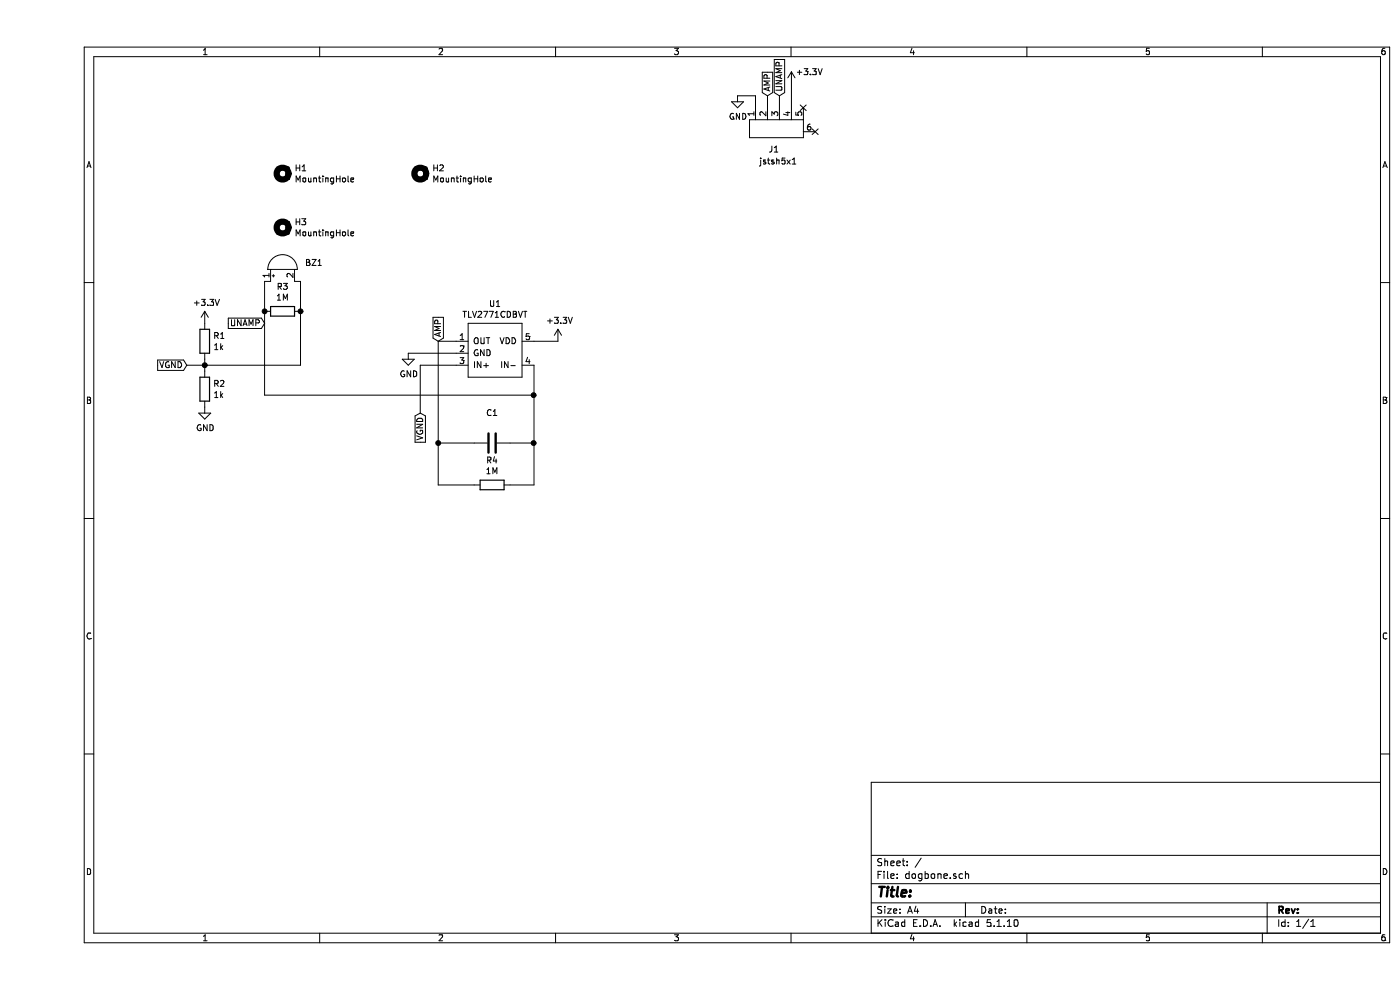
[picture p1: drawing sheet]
EESchema Schematic File Version 4
EELAYER 30 0
EELAYER END
$Descr A4 11693 8268
encoding utf-8
Sheet 1 1
Title ""
Date ""
Rev ""
Comp ""
Comment1 ""
Comment2 ""
Comment3 ""
Comment4 ""
$EndDescr
$Comp
L Mechanical:MountingHole H1
U 1 1
P 2050 1450
F 0 "H1" H 2150 1496 50  0000 L CNN
F 1 "MountingHole" H 2150 1405 50  0000 L CNN
F 2 "exocam_charge_amp:mount_hole_2.5mm" H 2050 1450 50  0001 C CNN
F 3 "~" H 2050 1450 50  0001 C CNN
	1    2050 1450
	1    0    0    -1  
$EndComp
$Comp
L Mechanical:MountingHole H2
U 1 1
P 3200 1450
F 0 "H2" H 3300 1496 50  0000 L CNN
F 1 "MountingHole" H 3300 1405 50  0000 L CNN
F 2 "exocam_charge_amp:mount_hole_2.5mm" H 3200 1450 50  0001 C CNN
F 3 "~" H 3200 1450 50  0001 C CNN
	1    3200 1450
	1    0    0    -1  
$EndComp
$Comp
L Mechanical:MountingHole H3
U 1 1
P 2050 1900
F 0 "H3" H 2150 1946 50  0000 L CNN
F 1 "MountingHole" H 2150 1855 50  0000 L CNN
F 2 "exocam_charge_amp:mount_hole_2.5mm" H 2050 1900 50  0001 C CNN
F 3 "~" H 2050 1900 50  0001 C CNN
	1    2050 1900
	1    0    0    -1  
$EndComp
$Comp
L Device:R R1
U 1 1
P 1400 2850
F 0 "R1" H 1470 2896 50  0000 L CNN
F 1 "1k" H 1470 2805 50  0000 L CNN
F 2 "exocam_charge_amp:0603_R" V 1330 2850 50  0001 C CNN
F 3 "~" H 1400 2850 50  0001 C CNN
	1    1400 2850
	1    0    0    -1  
$EndComp
$Comp
L Device:R R2
U 1 1
P 1400 3250
F 0 "R2" H 1470 3296 50  0000 L CNN
F 1 "1k" H 1470 3205 50  0000 L CNN
F 2 "exocam_charge_amp:0603_R" V 1330 3250 50  0001 C CNN
F 3 "~" H 1400 3250 50  0001 C CNN
	1    1400 3250
	1    0    0    -1  
$EndComp
Wire Wire Line
	1400 3000 1400 3050
Connection ~ 1400 3050
Wire Wire Line
	1400 3050 1400 3100
Text GLabel 1250 3050 0    50   Input ~ 0
VGND
$Comp
L exocam_charge_amp-cache:+3.3V #PWR0101
U 1 1
P 1400 2700
F 0 "#PWR0101" H 1400 2550 50  0001 C CNN
F 1 "+3.3V" H 1415 2873 50  0000 C CNN
F 2 "" H 1400 2700 50  0001 C CNN
F 3 "" H 1400 2700 50  0001 C CNN
	1    1400 2700
	1    0    0    -1  
$EndComp
$Comp
L power:GND #PWR0102
U 1 1
P 1400 3400
F 0 "#PWR0102" H 1400 3150 50  0001 C CNN
F 1 "GND" H 1405 3227 50  0000 C CNN
F 2 "" H 1400 3400 50  0001 C CNN
F 3 "" H 1400 3400 50  0001 C CNN
	1    1400 3400
	1    0    0    -1  
$EndComp
$Comp
L exocam_charge_amp:TLV2771CDBVT U1
U 1 1
P 3800 2750
F 0 "U1" H 3825 2965 50  0000 C CNN
F 1 "TLV2771CDBVT" H 3825 2874 50  0000 C CNN
F 2 "exocam_charge_amp:TLV2271DBV" H 3800 2750 50  0001 C CNN
F 3 "" H 3800 2750 50  0001 C CNN
	1    3800 2750
	1    0    0    -1  
$EndComp
$Comp
L exocam_charge_amp-cache:+3.3V #PWR0103
U 1 1
P 4350 2850
F 0 "#PWR0103" H 4350 2700 50  0001 C CNN
F 1 "+3.3V" H 4365 3023 50  0000 C CNN
F 2 "" H 4350 2850 50  0001 C CNN
F 3 "" H 4350 2850 50  0001 C CNN
	1    4350 2850
	1    0    0    -1  
$EndComp
Wire Wire Line
	4150 2850 4350 2850
Wire Wire Line
	1250 3050 1400 3050
$Comp
L Device:Buzzer BZ1
U 1 1
P 2050 2250
F 0 "BZ1" V 2101 2063 50  0000 R CNN
F 1 "Buzzer" V 2010 2063 50  0001 R CNN
F 2 "exocam_charge_amp:piezo_buzzer_alt" V 2025 2350 50  0001 C CNN
F 3 "~" V 2025 2350 50  0001 C CNN
	1    2050 2250
	0    -1   -1   0   
$EndComp
$Comp
L Device:R R3
U 1 1
P 2050 2600
F 0 "R3" V 1843 2600 50  0000 C CNN
F 1 "1M" V 1934 2600 50  0000 C CNN
F 2 "exocam_charge_amp:0603_R" V 1980 2600 50  0001 C CNN
F 3 "~" H 2050 2600 50  0001 C CNN
	1    2050 2600
	0    1    1    0   
$EndComp
Wire Wire Line
	1900 2350 1900 2600
Wire Wire Line
	1950 2350 1900 2350
Wire Wire Line
	2200 2600 2200 2350
Wire Wire Line
	2200 2350 2150 2350
Wire Wire Line
	2200 3050 2200 2600
Wire Wire Line
	1400 3050 2200 3050
Connection ~ 2200 2600
Wire Wire Line
	1900 2600 1900 3300
Wire Wire Line
	1900 3300 4150 3300
Wire Wire Line
	4150 3300 4150 3050
Connection ~ 1900 2600
$Comp
L Device:C C1
U 1 1
P 3800 3700
F 0 "C1" V 3548 3700 50  0000 C CNN
F 1 "5pF" V 3639 3700 50  0001 C CNN
F 2 "exocam_charge_amp:0603_R" H 3838 3550 50  0001 C CNN
F 3 "~" H 3800 3700 50  0001 C CNN
	1    3800 3700
	0    1    1    0   
$EndComp
Wire Wire Line
	3950 3700 4150 3700
Wire Wire Line
	4150 3700 4150 3300
Connection ~ 4150 3300
Wire Wire Line
	3650 3700 3350 3700
Wire Wire Line
	3350 3700 3350 2850
Wire Wire Line
	3350 2850 3500 2850
$Comp
L Device:R R4
U 1 1
P 3800 4050
F 0 "R4" V 3593 4050 50  0000 C CNN
F 1 "1M" V 3684 4050 50  0000 C CNN
F 2 "exocam_charge_amp:0603_R" V 3730 4050 50  0001 C CNN
F 3 "~" H 3800 4050 50  0001 C CNN
	1    3800 4050
	0    1    1    0   
$EndComp
Wire Wire Line
	3650 4050 3350 4050
Wire Wire Line
	3350 4050 3350 3700
Connection ~ 3350 3700
Wire Wire Line
	3950 4050 4150 4050
Wire Wire Line
	4150 4050 4150 3700
Connection ~ 4150 3700
$Comp
L power:GND #PWR0104
U 1 1
P 3100 2950
F 0 "#PWR0104" H 3100 2700 50  0001 C CNN
F 1 "GND" H 3105 2777 50  0000 C CNN
F 2 "" H 3100 2950 50  0001 C CNN
F 3 "" H 3100 2950 50  0001 C CNN
	1    3100 2950
	1    0    0    -1  
$EndComp
Wire Wire Line
	3100 2950 3500 2950
Text GLabel 3200 3450 3    50   Input ~ 0
VGND
Wire Wire Line
	3500 3050 3200 3050
Wire Wire Line
	3200 3050 3200 3450
Text GLabel 3350 2850 1    50   Input ~ 0
AMP
Text GLabel 1900 2700 0    50   Input ~ 0
UNAMP
$Comp
L exocam_charge_amp:jstsh5x1 J1
U 1 1
P 5950 1000
F 0 "J1" V 5700 750 50  0000 L CNN
F 1 "jstsh5x1" V 5600 600 50  0000 L CNN
F 2 "" H 5900 1150 50  0001 C CNN
F 3 "" H 5900 1150 50  0001 C CNN
	1    5950 1000
	0    -1   -1   0   
$EndComp
$Comp
L power:GND #PWR?
U 1 1
P 5850 800
F 0 "#PWR?" H 5850 550 50  0001 C CNN
F 1 "GND" H 5855 627 50  0000 C CNN
F 2 "" H 5850 800 50  0001 C CNN
F 3 "" H 5850 800 50  0001 C CNN
	1    5850 800 
	1    0    0    -1  
$EndComp
$Comp
L exocam_charge_amp-cache:+3.3V #PWR?
U 1 1
P 6300 700
F 0 "#PWR?" H 6300 550 50  0001 C CNN
F 1 "+3.3V" H 6450 800 50  0000 C CNN
F 2 "" H 6300 700 50  0001 C CNN
F 3 "" H 6300 700 50  0001 C CNN
	1    6300 700 
	1    0    0    -1  
$EndComp
Text GLabel 6100 800  1    50   Input ~ 0
AMP
Text GLabel 6200 800  1    50   Input ~ 0
UNAMP
Wire Wire Line
	6300 900  6300 700 
Wire Wire Line
	6200 900  6200 800 
Wire Wire Line
	6100 900  6100 800 
Wire Wire Line
	6000 900  6000 800 
Wire Wire Line
	6000 800  5850 800 
NoConn ~ 6400 900 
NoConn ~ 6500 1100
$EndSCHEMATC
